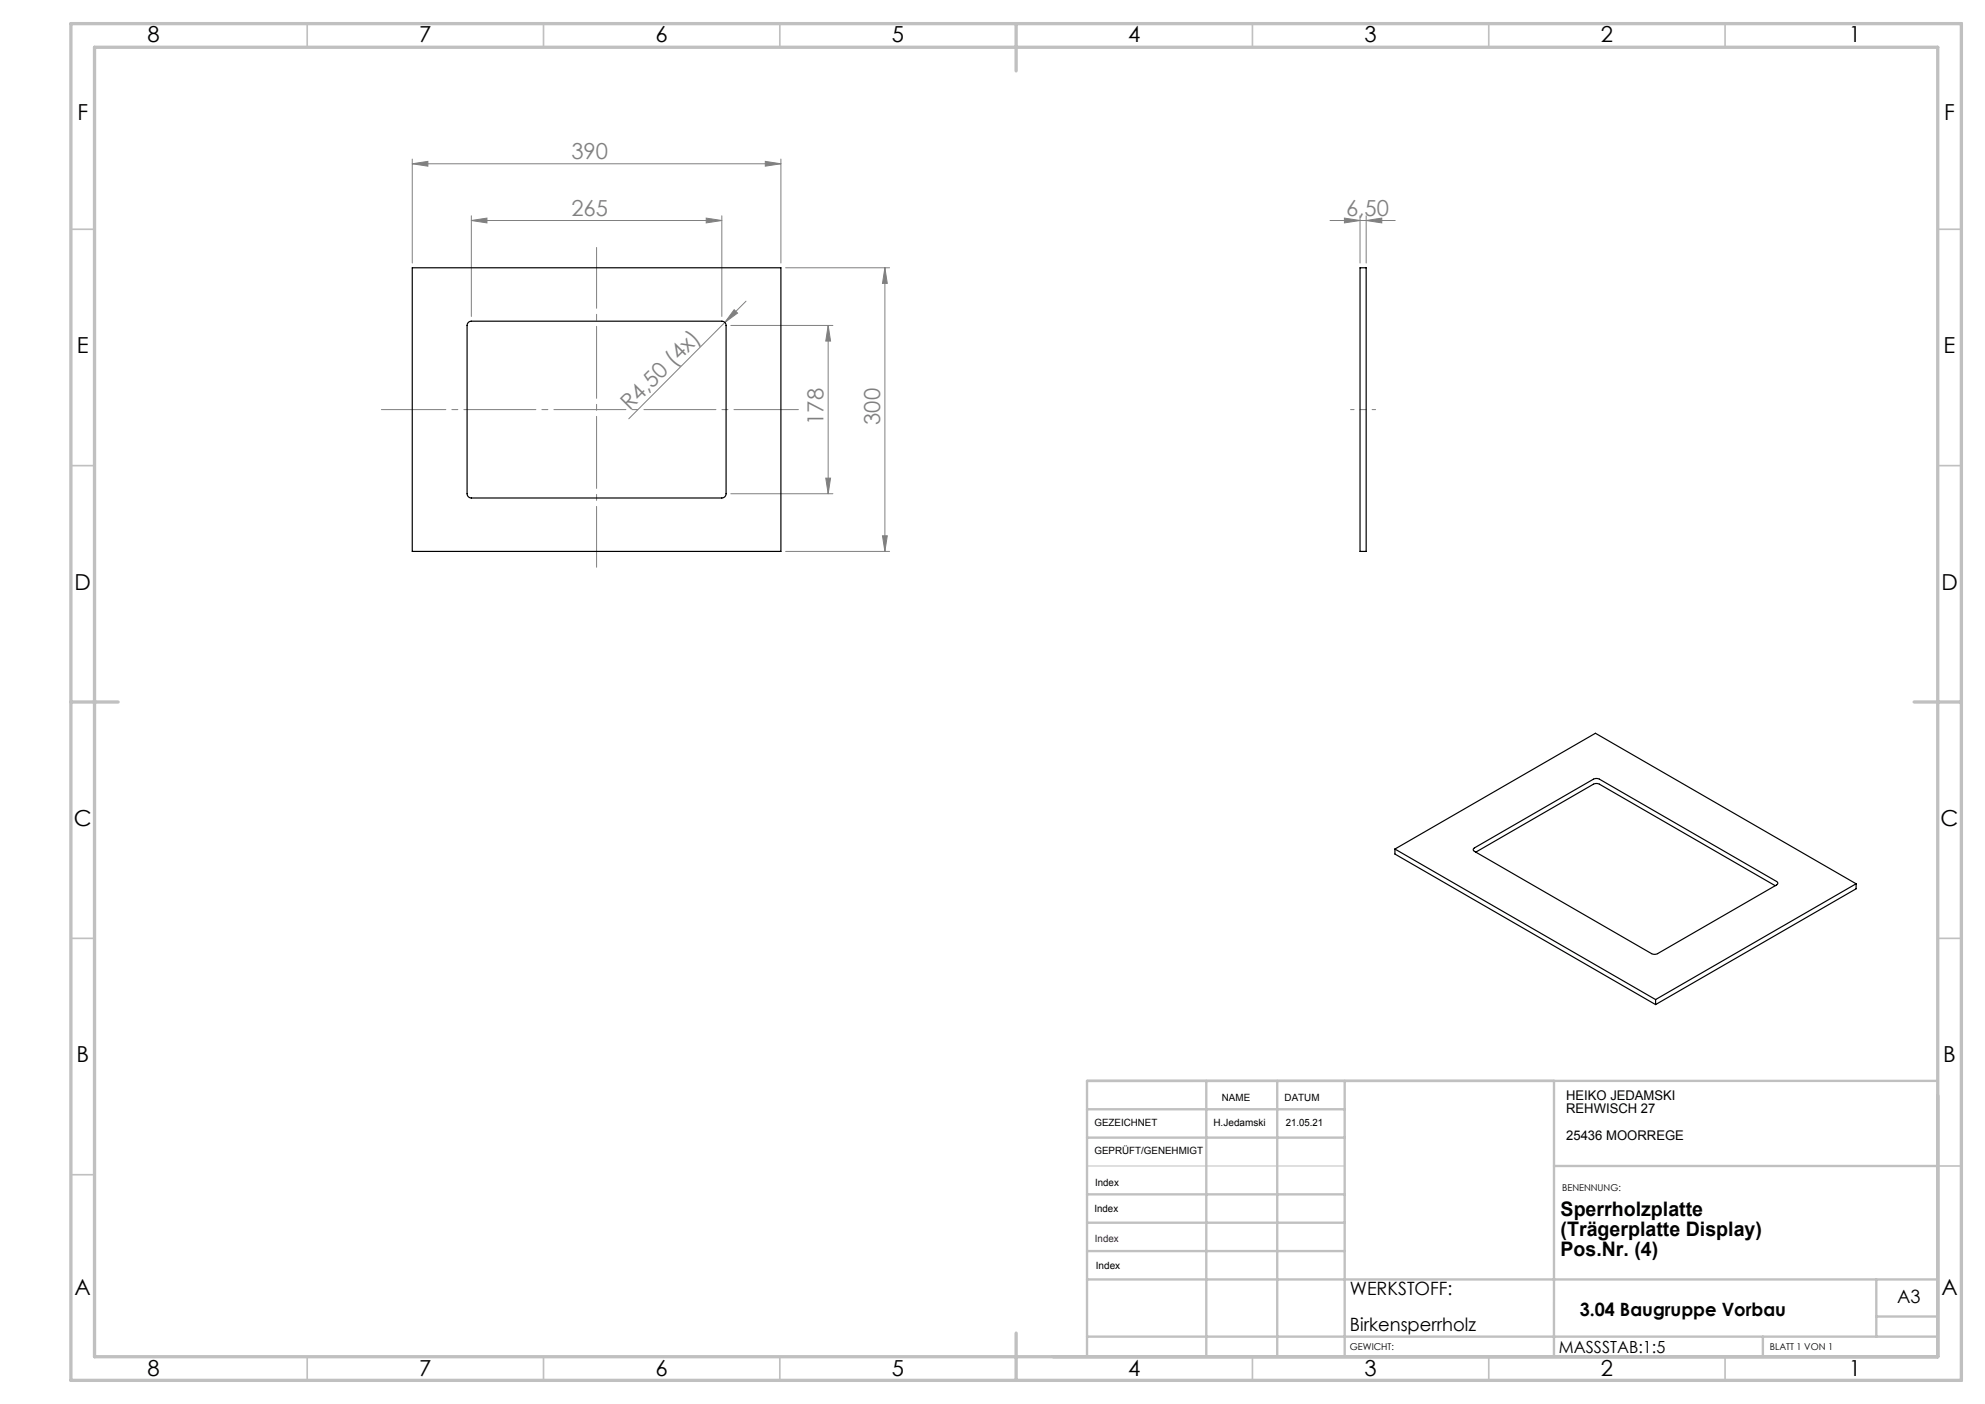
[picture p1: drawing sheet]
<svg xmlns="http://www.w3.org/2000/svg" width="420mm" height="297mm" viewBox="0 0 420 297" stroke-linecap="round" stroke-linejoin="round" font-family="sans-serif">
<g fill="none" stroke="#808080" stroke-width=".21">
<path d="M87.2 34.6l3.3-.5v1.1zM87.2 33.6v22M87.2 34.6h78M161.9 34.1l3.3 .5-3.3 .6zM165.2 33.6v22M99.7 46.6l3.3-.5v1.1zM99.7 45.6v21.3M99.7 46.6h53M149.4 46.1l3.3 .5-3.3 .6zM152.7 45.6v21.3M166.2 56.6h22M187.2 56.6l.5 3.3h-1z"/>
<path d="M187.2 56.6v60M281.4 46.6h13.8M284.5 46.1l3.3 .5-3.3 .6zM287.8 45.6v10M289.1 46.6l3.3-.5v1.1zM289.1 45.6v10M154.6 68.8h21.6M155.3 65.5l.8 .7-2.7 2zM157.8 63.7l-24.8 24.9M175.2 68.8l.5 3.3h-1zM175.2 68.8v35.6M154.6 104.4h21.6"/>
<path d="M166.2 116.6h22M174.7 101.1h1l-.5 3.3zM186.7 113.3h1l-.5 3.3z"/>
</g>
<path d="M126.2 120v-67.7" fill="none" stroke="#808080" stroke-width=".21" stroke-dasharray="15.2 1.3 1.3 1.3" stroke-dashoffset="2.4"/>
<path d="M80.7 86.6h88.2" fill="none" stroke="#808080" stroke-width=".21" stroke-dasharray="15.2 1.3 1.3 1.3" stroke-dashoffset="1.6"/>
<path d="M291.1 86.6h-5.3" fill="none" stroke="#808080" stroke-width=".21" stroke-dasharray="15.2 1.3 1.3 1.3" stroke-dashoffset="14.5"/>
<path d="M230 246.7h54.5" fill="none" stroke="#c0c0c0" stroke-width=".21"/>
<g fill="none" stroke="#c0c0c0" stroke-width=".35">
<path d="M65 5v5M115 5v5M165 5v5M265 5v5M315 5v5M365 5v5M15 48.5h5M410 48.5h5M15 98.5h5M410 98.5h5M15 198.5h5M410 198.5h5"/>
<path d="M15 248.5h5M410 246.7h5M65 287v5M115 287v5M165 287v5M265 287v5M315 287v5M365 287v5"/>
</g>
<g fill="none" stroke="#c0c0c0" stroke-width=".5">
<path d="M230 234.7h54.5M255.2 228.7v58.3M270.2 228.7v58.3M284.5 228.7v58.3M328.8 228.7v58.3M410 228.6l-180 .1v58.3M230 252.7h54.5M230 240.7h54.5M230 258.7h54.5M328.8 246.7h81.2M230 264.7h54.5M230 270.7h180"/>
<path d="M397 270.7v12.1M397 278.5h13M230 282.8h180M373 282.8v4.2"/>
</g>
<path d="M15 5h400v287h-400zM20 10h390v277h-390zM215 5v10M15 148.5h10M405 148.5h10M215 282v10" fill="none" stroke="#c0c0c0" stroke-width=".7"/>
<g fill="#808080">
<path d="M155.3 65.5l.8 .7-2.7 2z"/>
<path d="M149.4 46.1l3.3 .5-3.3 .6zM99.7 46.6l3.3-.5v1.1z"/>
<path d="M284.5 46.1l3.3 .5-3.3 .6zM289.1 46.6l3.3-.5v1.1z"/>
<path d="M161.9 34.1l3.3 .5-3.3 .6zM87.2 34.6l3.3-.5v1.1z"/>
<path d="M186.7 113.3h1l-.5 3.3zM187.2 56.6l.5 3.3h-1zM174.7 101.1h1l-.5 3.3zM175.2 68.8l.5 3.3h-1z"/>
</g>
<path d="M87.2 56.6h78v60h-78zM287.8 56.6h1.3v60h-1.3zM99.1 68.2l.6-.3h53a.9 .9 0 0 1 .9 .9v35.6a.9 .9 0 0 1-.9 .9h-53a.9 .9 0 0 1-.9-.9v-35.6zM295.1 179.6l42.5-24.5 55.1 31.9M295.1 179.6l55.2 31.8M295.1 179.6v1.1l55.2 31.8M311.9 179.4l25.2-14.6 .9-.1 .4 .1 37.5 21.7a.39 .39 0 0 1 .3 .3 .39 .39 0 0 1-.3 .4l-25.2 14.5-.8 .2-.4-.2-37.5-21.6-.3-.3zM312.3 180.3l24.8-14.4 .9-.2 .4 .2 37.2 21.5M392.7 187l-42.4 24.4M392.7 187v1l-42.4 24.5M350.3 211.4v1.1" fill="none" stroke="#000" stroke-width=".25"/>
<g font-size="4.7">
<text x="31.2" y="9">8</text>
<text x="88.7" y="9">7</text>
<text x="138.7" y="9">6</text>
<text x="188.7" y="9">5</text>
<text x="238.7" y="9">4</text>
<text x="288.7" y="9">3</text>
<text x="338.7" y="9">2</text>
<text x="391.2" y="9">1</text>
<text x="16.4" y="25.5">F</text>
<text x="411.4" y="25.5">F</text>
<text x="16.2" y="74.7">E</text>
<text x="411.2" y="74.7">E</text>
<text x="15.8" y="124.7">D</text>
<text x="410.8" y="124.7">D</text>
<text x="15.6" y="174.7">C</text>
<text x="410.6" y="174.7">C</text>
<text x="16.2" y="224.7">B</text>
<text x="411.2" y="224.7">B</text>
<text x="15.8" y="274">A</text>
<text x="410.8" y="274">A</text>
<text x="31.2" y="291">8</text>
<text x="88.7" y="291">7</text>
<text x="138.7" y="291">6</text>
<text x="188.7" y="291">5</text>
<text x="238.7" y="291">4</text>
<text x="288.7" y="291">3</text>
<text x="338.7" y="291">2</text>
<text x="391.2" y="291">1</text>
</g>
<g font-size="4.7" fill="#808080">
<text x="120.9" y="33.6">390</text>
<text x="120.9" y="45.6">265</text>
<text x="284.9" y="45.6">6,50</text>
<text x="133.2" y="87" transform="rotate(-45 133.2 87)">R4,50 (4x)</text>
<text x="174.2" y="89.9" transform="rotate(-90 174.2 89.9)">178</text>
<text x="186.2" y="89.9" transform="rotate(-90 186.2 89.9)">300</text>
</g>
<g font-size="4.2">
<text x="330.2" y="257.3">Sperrholzplatte</text>
<text x="330.2" y="261.5">(Trägerplatte Display)</text>
<text x="330.2" y="265.8">Pos.Nr. (4)</text>
</g>
<g font-size="3.9">
<text x="285.6" y="273.9">WERKSTOFF:</text>
<text x="401.4" y="275.6">A3</text>
<text x="285.6" y="281.6">Birkensperrholz</text>
<text x="334.2" y="278.3">3.04 Baugruppe Vorbau</text>
</g>
<text font-size="3.5" x="329.9" y="286.3">MASSSTAB:1:5</text>
<g font-size="2.8">
<text x="331.4" y="232.7">HEIKO JEDAMSKI</text>
<text x="331.4" y="235.5">REHWISCH 27</text>
<text x="331.4" y="241.1">25436 MOORREGE</text>
</g>
<g font-size="2.1">
<text x="258.5" y="232.8">NAME</text>
<text x="271.8" y="232.9">DATUM</text>
<text x="231.6" y="238.2">GEZEICHNET</text>
<text x="256.7" y="238.2">H.Jedamski</text>
<text x="272" y="238.2">21.05.21</text>
<text x="231.6" y="244.2">GEPRÜFT/GENEHMIGT</text>
<text x="231.7" y="250.8">Index</text>
<text x="231.6" y="256.4">Index</text>
<text x="231.9" y="268.5">Index</text>
</g>
<text font-size="2.1" fill="#400040" x="231.7" y="262.7">Index</text>
<g font-size="2">
<text x="330.5" y="251.9">BENENNUNG:</text>
<text x="285.6" y="285.5">GEWICHT:</text>
<text x="374.5" y="285.6">BLATT 1 VON 1</text>
</g>
</svg>
